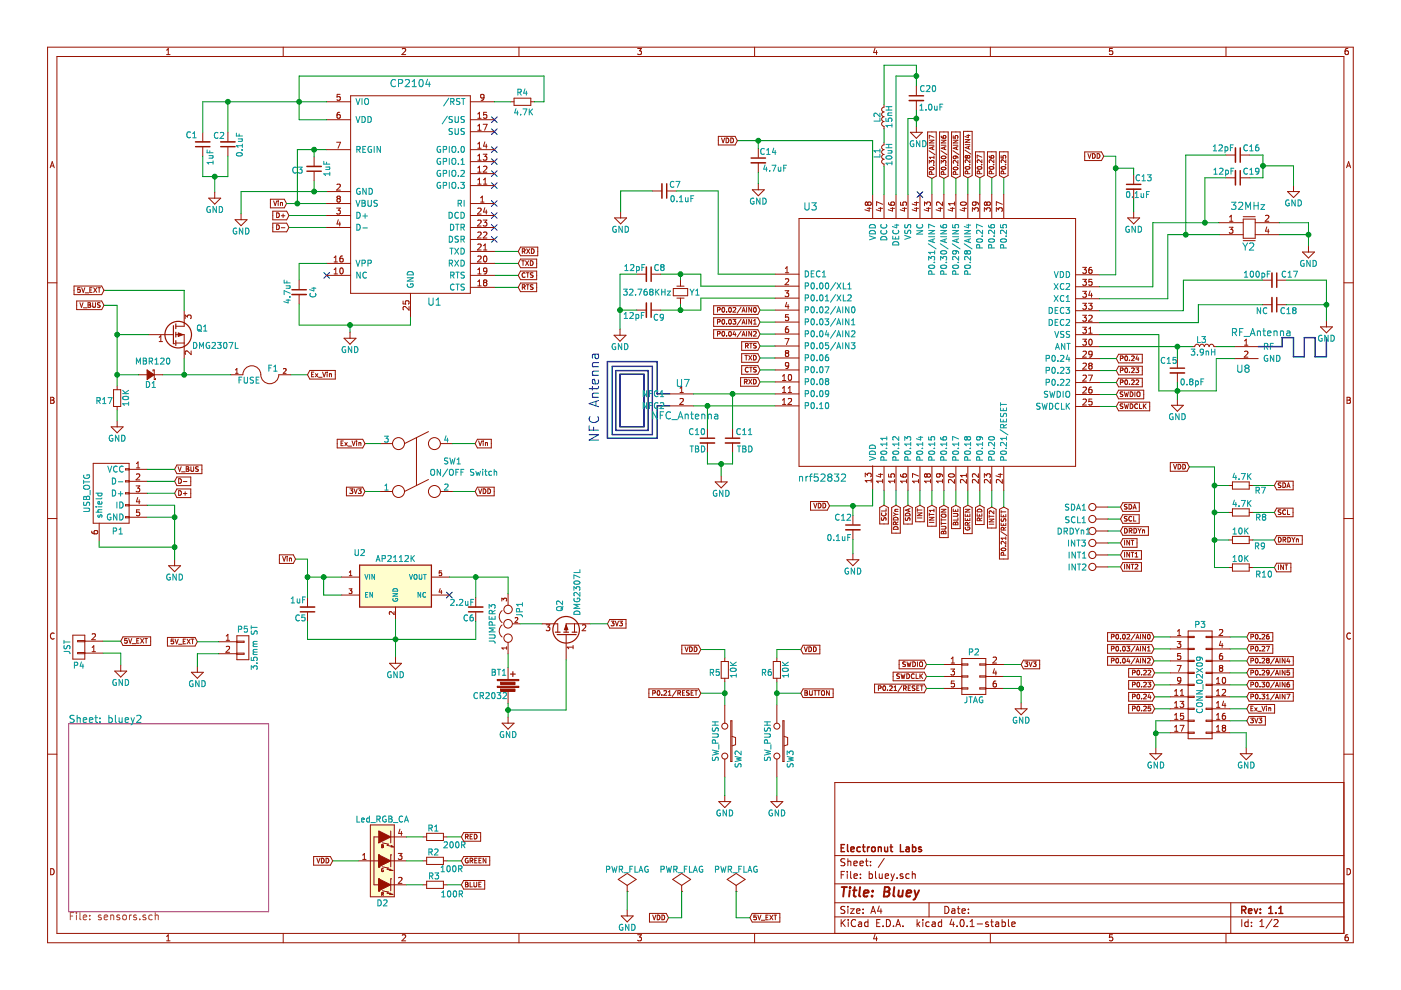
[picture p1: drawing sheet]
EESchema Schematic File Version 2
LIBS:bluey-rescue
LIBS:power
LIBS:device
LIBS:transistors
LIBS:conn
LIBS:linear
LIBS:regul
LIBS:74xx
LIBS:cmos4000
LIBS:adc-dac
LIBS:memory
LIBS:xilinx
LIBS:microcontrollers
LIBS:dsp
LIBS:microchip
LIBS:analog_switches
LIBS:motorola
LIBS:texas
LIBS:intel
LIBS:audio
LIBS:interface
LIBS:digital-audio
LIBS:philips
LIBS:display
LIBS:cypress
LIBS:siliconi
LIBS:opto
LIBS:atmel
LIBS:contrib
LIBS:valves
LIBS:bluey-cache
EELAYER 25 0
EELAYER END
$Descr A4 11693 8268
encoding utf-8
Sheet 1 2
Title "Bluey"
Date ""
Rev "1.1"
Comp "Electronut Labs"
Comment1 ""
Comment2 ""
Comment3 ""
Comment4 ""
$EndDescr
NoConn ~ 4125 1000
NoConn ~ 4125 1450
NoConn ~ 4125 1100
NoConn ~ 4125 1550
NoConn ~ 4125 1700
NoConn ~ 4125 2000
NoConn ~ 4125 1900
NoConn ~ 4125 1800
NoConn ~ 2725 2300
$Comp
L C_Small C4
U 1 1
P 2495 2440
F 0 "C4" V 2615 2390 50  0000 L CNN
F 1 "4.7uF" V 2400 2340 50  0000 L CNN
F 2 "Capacitors_SMD:C_0603" H 2495 2440 50  0001 C CNN
F 3 "" H 2495 2440 50  0000 C CNN
	1    2495 2440
	1    0    0    -1  
$EndComp
$Comp
L GND #PWR01
U 1 1
P 2920 2775
F 0 "#PWR01" H 2920 2525 50  0001 C CNN
F 1 "GND" H 2920 2625 50  0000 C CNN
F 2 "" H 2920 2775 50  0000 C CNN
F 3 "" H 2920 2775 50  0000 C CNN
	1    2920 2775
	1    0    0    -1  
$EndComp
$Comp
L USB_OTG P1
U 1 1
P 925 4120
F 0 "P1" V 1245 4065 50  0000 C CNN
F 1 "USB_OTG" H 925 4320 50  0000 C CNN
F 2 "bluey:Micro_USB_5.9mm" V 875 4020 50  0001 C CNN
F 3 "" V 875 4020 50  0000 C CNN
	1    925  4120
	0    -1   1    0   
$EndComp
Text GLabel 1455 4120 2    39   Input ~ 0
D+
Text GLabel 1455 4020 2    39   Input ~ 0
D-
Wire Wire Line
	825  4520 825  4570
$Comp
L GND #PWR02
U 1 1
P 1455 4675
F 0 "#PWR02" H 1455 4425 50  0001 C CNN
F 1 "GND" H 1455 4525 50  0000 C CNN
F 2 "" H 1455 4675 50  0000 C CNN
F 3 "" H 1455 4675 50  0000 C CNN
	1    1455 4675
	1    0    0    -1  
$EndComp
Wire Wire Line
	1225 4020 1455 4020
Wire Wire Line
	1225 4120 1455 4120
Text GLabel 2410 1900 0    39   Input ~ 0
D-
Text GLabel 2410 1800 0    39   Input ~ 0
D+
Wire Wire Line
	2410 1800 2725 1800
Wire Wire Line
	2410 1900 2725 1900
Text GLabel 2390 1700 0    39   Input ~ 0
Vin
Wire Wire Line
	2390 1700 2725 1700
Wire Wire Line
	4125 2100 4325 2100
Wire Wire Line
	4125 2200 4325 2200
Wire Wire Line
	4125 2300 4325 2300
Wire Wire Line
	4125 2400 4325 2400
Text GLabel 4325 2200 2    39   Input ~ 0
TXD
Text GLabel 4325 2100 2    39   Input ~ 0
RXD
Text GLabel 4325 2400 2    39   Input ~ 0
RTS
Text GLabel 4325 2300 2    39   Input ~ 0
CTS
NoConn ~ 4125 1350
NoConn ~ 4125 1250
$Comp
L FUSE-RESCUE-bluey F1
U 1 1
P 2175 3130
F 0 "F1" H 2275 3180 50  0000 C CNN
F 1 "FUSE" H 2075 3080 50  0000 C CNN
F 2 "bluey:Fuse_PTC" H 2175 3130 50  0001 C CNN
F 3 "" H 2175 3130 50  0000 C CNN
	1    2175 3130
	1    0    0    -1  
$EndComp
Text GLabel 865  2550 0    39   Input ~ 0
V_BUS
Text GLabel 2465 4670 0    39   Input ~ 0
Vin
Wire Wire Line
	2565 4820 2850 4820
$Comp
L C_Small C5
U 1 1
P 2565 5090
F 0 "C5" H 2575 5160 50  0000 L CNN
F 1 "1uF" H 2575 5010 50  0000 L CNN
F 2 "Capacitors_SMD:C_0603" H 2565 5090 50  0001 C CNN
F 3 "" H 2565 5090 50  0000 C CNN
	1    2565 5090
	-1   0    0    1   
$EndComp
Wire Wire Line
	2700 4820 2700 4970
Connection ~ 2700 4820
Wire Wire Line
	2565 4670 2565 4990
$Comp
L C_Small C6
U 1 1
P 3970 5090
F 0 "C6" H 3980 5160 50  0000 L CNN
F 1 "2.2uF" H 3980 5030 50  0000 L CNN
F 2 "Capacitors_SMD:C_0603" H 3970 5090 50  0001 C CNN
F 3 "" H 3970 5090 50  0000 C CNN
	1    3970 5090
	-1   0    0    1   
$EndComp
Wire Wire Line
	3300 5170 3300 5490
Wire Wire Line
	2565 5340 2565 5190
Wire Wire Line
	3970 5340 3970 5190
$Comp
L GND #PWR03
U 1 1
P 3300 5490
F 0 "#PWR03" H 3300 5240 50  0001 C CNN
F 1 "GND" H 3300 5340 50  0000 C CNN
F 2 "" H 3300 5490 50  0000 C CNN
F 3 "" H 3300 5490 50  0000 C CNN
	1    3300 5490
	1    0    0    -1  
$EndComp
NoConn ~ 3750 4970
Text GLabel 3965 4105 2    39   Input ~ 0
VDD
Wire Wire Line
	1455 4220 1455 4675
Wire Wire Line
	1455 4320 1225 4320
Wire Wire Line
	1225 4220 1455 4220
Connection ~ 1455 4320
$Comp
L SW_PUSH SW2
U 1 1
P 6050 6190
F 0 "SW2" H 6200 6300 50  0000 C CNN
F 1 "SW_PUSH" H 6050 6110 50  0000 C CNN
F 2 "bluey:peter-switch" H 6050 6190 50  0001 C CNN
F 3 "" H 6050 6190 50  0000 C CNN
	1    6050 6190
	0    1    1    0   
$EndComp
$Comp
L R_Small R5
U 1 1
P 6050 5595
F 0 "R5" H 6085 5615 50  0000 L CNN
F 1 "10K" V 5980 5520 50  0000 L CNN
F 2 "Resistors_SMD:R_0603" H 6050 5595 50  0001 C CNN
F 3 "" H 6050 5595 50  0000 C CNN
	1    6050 5595
	-1   0    0    1   
$EndComp
Text GLabel 5850 5425 0    39   Input ~ 0
VDD
Text GLabel 5850 5790 0    39   Input ~ 0
P0.21/RESET
Wire Wire Line
	6050 5695 6050 5890
Wire Wire Line
	5850 5425 6050 5425
Wire Wire Line
	6050 5425 6050 5495
$Comp
L GND #PWR04
U 1 1
P 5235 7600
F 0 "#PWR04" H 5235 7350 50  0001 C CNN
F 1 "GND" H 5235 7450 50  0000 C CNN
F 2 "" H 5235 7600 50  0000 C CNN
F 3 "" H 5235 7600 50  0000 C CNN
	1    5235 7600
	1    0    0    -1  
$EndComp
Text GLabel 5580 7665 0    39   Input ~ 0
VDD
Text GLabel 6260 7665 2    39   Input ~ 0
5V_EXT
$Comp
L PWR_FLAG #FLG05
U 1 1
P 5235 7445
F 0 "#FLG05" H 5235 7540 50  0001 C CNN
F 1 "PWR_FLAG" H 5235 7625 50  0000 C CNN
F 2 "" H 5235 7445 50  0000 C CNN
F 3 "" H 5235 7445 50  0000 C CNN
	1    5235 7445
	1    0    0    -1  
$EndComp
$Comp
L PWR_FLAG #FLG06
U 1 1
P 5690 7445
F 0 "#FLG06" H 5690 7540 50  0001 C CNN
F 1 "PWR_FLAG" H 5690 7625 50  0000 C CNN
F 2 "" H 5690 7445 50  0000 C CNN
F 3 "" H 5690 7445 50  0000 C CNN
	1    5690 7445
	1    0    0    -1  
$EndComp
$Comp
L PWR_FLAG #FLG07
U 1 1
P 6145 7445
F 0 "#FLG07" H 6145 7540 50  0001 C CNN
F 1 "PWR_FLAG" H 6145 7625 50  0000 C CNN
F 2 "" H 6145 7445 50  0000 C CNN
F 3 "" H 6145 7445 50  0000 C CNN
	1    6145 7445
	1    0    0    -1  
$EndComp
Wire Wire Line
	6260 7665 6145 7665
Wire Wire Line
	6145 7665 6145 7445
Wire Wire Line
	5690 7445 5690 7665
Wire Wire Line
	5690 7665 5580 7665
Wire Wire Line
	5235 7445 5235 7600
Wire Wire Line
	2480 1250 2725 1250
Wire Wire Line
	825  4570 1455 4570
Connection ~ 1455 4570
$Comp
L GND #PWR08
U 1 1
P 2010 1785
F 0 "#PWR08" H 2010 1535 50  0001 C CNN
F 1 "GND" H 2010 1635 50  0000 C CNN
F 2 "" H 2010 1785 50  0000 C CNN
F 3 "" H 2010 1785 50  0000 C CNN
	1    2010 1785
	1    0    0    -1  
$EndComp
$Comp
L C_Small C2
U 1 1
P 1900 1205
F 0 "C2" H 1925 1130 50  0000 L CNN
F 1 "0.1uF" V 1805 1105 50  0000 L CNN
F 2 "Capacitors_SMD:C_0603" H 1900 1205 50  0001 C CNN
F 3 "" H 1900 1205 50  0000 C CNN
	1    1900 1205
	-1   0    0    1   
$EndComp
$Comp
L C_Small C3
U 1 1
P 2620 1410
F 0 "C3" H 2710 1420 50  0000 L CNN
F 1 "1uF" V 2515 1340 50  0000 L CNN
F 2 "Capacitors_SMD:C_0603" H 2620 1410 50  0001 C CNN
F 3 "" H 2620 1410 50  0000 C CNN
	1    2620 1410
	-1   0    0    1   
$EndComp
Wire Wire Line
	2620 1250 2620 1310
Wire Wire Line
	2620 1600 2620 1510
$Comp
L C_Small C1
U 1 1
P 1690 1205
F 0 "C1" H 1735 1125 50  0000 L CNN
F 1 "1uF" V 1630 1245 50  0000 L CNN
F 2 "Capacitors_SMD:C_0603" H 1690 1205 50  0001 C CNN
F 3 "" H 1690 1205 50  0000 C CNN
	1    1690 1205
	-1   0    0    1   
$EndComp
$Comp
L R_Small R4
U 1 1
P 4360 850
F 0 "R4" V 4285 800 50  0000 L CNN
F 1 "4.7K" V 4450 775 50  0000 L CNN
F 2 "Resistors_SMD:R_0603" H 4360 850 50  0001 C CNN
F 3 "" H 4360 850 50  0000 C CNN
	1    4360 850 
	0    1    1    0   
$EndComp
Wire Wire Line
	2495 635  4540 635 
Wire Wire Line
	2700 4970 2850 4970
$Comp
L AT2112K U2
U 1 1
P 3300 4870
F 0 "U2" H 3000 5120 50  0000 C CNN
F 1 "AP2112K" H 3300 5070 50  0000 C CNN
F 2 "TO_SOT_Packages_SMD:SOT-23-5" H 3300 4970 50  0001 C CIN
F 3 "" H 3300 4870 50  0000 C CNN
	1    3300 4870
	1    0    0    -1  
$EndComp
$Comp
L C_Small C13
U 1 1
P 9465 1560
F 0 "C13" H 9475 1630 50  0000 L CNN
F 1 "0.1uF" H 9395 1490 50  0000 L CNN
F 2 "Capacitors_SMD:C_0402" H 9465 1560 50  0001 C CNN
F 3 "" H 9465 1560 50  0000 C CNN
	1    9465 1560
	1    0    0    -1  
$EndComp
$Comp
L C_Small C12
U 1 1
P 7120 4405
F 0 "C12" H 6965 4485 50  0000 L CNN
F 1 "0.1uF" H 6900 4315 50  0000 L CNN
F 2 "Capacitors_SMD:C_0402" H 7120 4405 50  0001 C CNN
F 3 "" H 7120 4405 50  0000 C CNN
	1    7120 4405
	1    0    0    -1  
$EndComp
$Comp
L C_Small C14
U 1 1
P 6330 1340
F 0 "C14" H 6340 1410 50  0000 L CNN
F 1 "4.7uF" H 6365 1270 50  0000 L CNN
F 2 "Capacitors_SMD:C_0603" H 6330 1340 50  0001 C CNN
F 3 "" H 6330 1340 50  0000 C CNN
	1    6330 1340
	1    0    0    -1  
$EndComp
Text GLabel 8380 4235 3    39   Input ~ 0
P0.21/RESET
$Comp
L L_Small L3
U 1 1
P 10055 2895
F 0 "L3" V 10115 2875 50  0000 L CNN
F 1 "3.9nH" V 10010 2795 50  0000 L CNN
F 2 "bluey:L_0402" H 10055 2895 50  0001 C CNN
F 3 "" H 10055 2895 50  0000 C CNN
	1    10055 2895
	0    -1   -1   0   
$EndComp
$Comp
L C_Small C15
U 1 1
P 9830 3095
F 0 "C15" H 9685 3175 50  0000 L CNN
F 1 "0.8pF" H 9850 2995 50  0000 L CNN
F 2 "Capacitors_SMD:C_0402" H 9830 3095 50  0001 C CNN
F 3 "" H 9830 3095 50  0000 C CNN
	1    9830 3095
	1    0    0    -1  
$EndComp
Wire Wire Line
	8380 4235 8380 4095
$Comp
L C_Small C11
U 1 1
P 6115 3680
F 0 "C11" H 6140 3750 50  0000 L CNN
F 1 "TBD" H 6150 3605 50  0000 L CNN
F 2 "Capacitors_SMD:C_0402" H 6115 3680 50  0001 C CNN
F 3 "" H 6115 3680 50  0000 C CNN
	1    6115 3680
	1    0    0    -1  
$EndComp
$Comp
L C_Small C10
U 1 1
P 5905 3680
F 0 "C10" H 5745 3750 50  0000 L CNN
F 1 "TBD" H 5755 3605 50  0000 L CNN
F 2 "Capacitors_SMD:C_0402" H 5905 3680 50  0001 C CNN
F 3 "" H 5905 3680 50  0000 C CNN
	1    5905 3680
	1    0    0    -1  
$EndComp
Wire Wire Line
	5905 3780 5905 3875
Wire Wire Line
	5905 3875 6115 3875
Wire Wire Line
	6115 3875 6115 3780
Wire Wire Line
	6020 3875 6020 3975
Connection ~ 6020 3875
$Comp
L GND #PWR09
U 1 1
P 6020 3975
F 0 "#PWR09" H 6020 3725 50  0001 C CNN
F 1 "GND" H 6020 3825 50  0000 C CNN
F 2 "" H 6020 3975 50  0000 C CNN
F 3 "" H 6020 3975 50  0000 C CNN
	1    6020 3975
	1    0    0    -1  
$EndComp
$Comp
L Crystal_Small Y1
U 1 1
P 5680 2440
F 0 "Y1" V 5685 2560 50  0000 C CNN
F 1 "32.768KHz" V 5685 2160 50  0000 C CNN
F 2 "bluey:ABS07_crystal" H 5680 2440 50  0001 C CNN
F 3 "" H 5680 2440 50  0000 C CNN
	1    5680 2440
	0    1    1    0   
$EndComp
Wire Wire Line
	5850 2390 6470 2390
Wire Wire Line
	5850 2290 5850 2390
Wire Wire Line
	6470 2490 5850 2490
Wire Wire Line
	5850 2490 5850 2590
Wire Wire Line
	5680 2340 5680 2290
Wire Wire Line
	5515 2290 5850 2290
Wire Wire Line
	5680 2540 5680 2590
Wire Wire Line
	5850 2590 5515 2590
$Comp
L C_Small C8
U 1 1
P 5415 2290
F 0 "C8" V 5365 2330 50  0000 L CNN
F 1 "12pF" V 5365 2080 50  0000 L CNN
F 2 "Capacitors_SMD:C_0402" H 5415 2290 50  0001 C CNN
F 3 "" H 5415 2290 50  0000 C CNN
	1    5415 2290
	0    1    1    0   
$EndComp
$Comp
L C_Small C9
U 1 1
P 5415 2590
F 0 "C9" V 5480 2625 50  0000 L CNN
F 1 "12pF" V 5465 2375 50  0000 L CNN
F 2 "Capacitors_SMD:C_0402" H 5415 2590 50  0001 C CNN
F 3 "" H 5415 2590 50  0000 C CNN
	1    5415 2590
	0    1    1    0   
$EndComp
Connection ~ 5680 2290
Connection ~ 5680 2590
Wire Wire Line
	5315 2290 5175 2290
Wire Wire Line
	5175 2290 5175 2750
Wire Wire Line
	5175 2590 5315 2590
Connection ~ 5175 2590
$Comp
L GND #PWR010
U 1 1
P 5175 2750
F 0 "#PWR010" H 5175 2500 50  0001 C CNN
F 1 "GND" H 5175 2600 50  0000 C CNN
F 2 "" H 5175 2750 50  0000 C CNN
F 3 "" H 5175 2750 50  0000 C CNN
	1    5175 2750
	1    0    0    -1  
$EndComp
$Comp
L C_Small C19
U 1 1
P 10335 1485
F 0 "C19" V 10285 1525 50  0000 L CNN
F 1 "12pF" V 10285 1275 50  0000 L CNN
F 2 "Capacitors_SMD:C_0402" H 10335 1485 50  0001 C CNN
F 3 "" H 10335 1485 50  0000 C CNN
	1    10335 1485
	0    1    1    0   
$EndComp
$Comp
L C_Small C16
U 1 1
P 10335 1295
F 0 "C16" V 10280 1335 50  0000 L CNN
F 1 "12pF" V 10280 1080 50  0000 L CNN
F 2 "Capacitors_SMD:C_0402" H 10335 1295 50  0001 C CNN
F 3 "" H 10335 1295 50  0000 C CNN
	1    10335 1295
	0    1    1    0   
$EndComp
$Comp
L C_Small C17
U 1 1
P 10640 2340
F 0 "C17" V 10595 2395 50  0000 L CNN
F 1 "100pF" V 10595 2080 50  0000 L CNN
F 2 "Capacitors_SMD:C_0402" H 10640 2340 50  0001 C CNN
F 3 "" H 10640 2340 50  0000 C CNN
	1    10640 2340
	0    1    1    0   
$EndComp
$Comp
L C_Small C18
U 1 1
P 10640 2545
F 0 "C18" V 10695 2590 50  0000 L CNN
F 1 "NC" V 10695 2390 50  0000 L CNN
F 2 "Capacitors_SMD:C_0402" H 10640 2545 50  0001 C CNN
F 3 "" H 10640 2545 50  0000 C CNN
	1    10640 2545
	0    1    1    0   
$EndComp
$Comp
L L_Small L1
U 1 1
P 7380 1290
F 0 "L1" V 7440 1235 50  0000 L CNN
F 1 "10uH" V 7340 1195 50  0000 L CNN
F 2 "Inductors_NEOSID:Neosid_Inductor_SM0603CG" H 7380 1290 50  0001 C CNN
F 3 "" H 7380 1290 50  0000 C CNN
	1    7380 1290
	-1   0    0    1   
$EndComp
$Comp
L L_Small L2
U 1 1
P 7380 975
F 0 "L2" V 7440 935 50  0000 L CNN
F 1 "15nH" V 7340 880 50  0000 L CNN
F 2 "bluey:L_0402" H 7380 975 50  0001 C CNN
F 3 "" H 7380 975 50  0000 C CNN
	1    7380 975 
	-1   0    0    1   
$EndComp
$Comp
L C_Small C20
U 1 1
P 7650 820
F 0 "C20" H 7675 895 50  0000 L CNN
F 1 "1.0uF" H 7670 740 50  0000 L CNN
F 2 "Capacitors_SMD:C_0603" H 7650 820 50  0001 C CNN
F 3 "" H 7650 820 50  0000 C CNN
	1    7650 820 
	1    0    0    -1  
$EndComp
$Comp
L C_Small C7
U 1 1
P 5545 1595
F 0 "C7" V 5495 1635 50  0000 L CNN
F 1 "0.1uF" V 5615 1640 50  0000 L CNN
F 2 "Capacitors_SMD:C_0402" H 5545 1595 50  0001 C CNN
F 3 "" H 5545 1595 50  0000 C CNN
	1    5545 1595
	0    1    1    0   
$EndComp
Text GLabel 9320 3395 2    39   Input ~ 0
SWDCLK
Text GLabel 9320 3295 2    39   Input ~ 0
SWDIO
Wire Wire Line
	9180 3295 9320 3295
Wire Wire Line
	9320 3395 9180 3395
Text GLabel 6345 3190 0    39   Input ~ 0
RXD
Wire Wire Line
	6470 3190 6345 3190
Text GLabel 6345 3090 0    39   Input ~ 0
CTS
Text GLabel 6345 2990 0    39   Input ~ 0
TXD
Text GLabel 6345 2890 0    39   Input ~ 0
RTS
Wire Wire Line
	6345 2890 6470 2890
Wire Wire Line
	6345 2990 6470 2990
Wire Wire Line
	6470 3090 6345 3090
$Comp
L Led_RGB_CA D2
U 1 1
P 3190 7190
F 0 "D2" H 3190 7540 50  0000 C CNN
F 1 "Led_RGB_CA" H 3190 6840 50  0000 C CNN
F 2 "bluey:CREE-CA" H 3145 7140 50  0001 C CNN
F 3 "" H 3145 7140 50  0000 C CNN
	1    3190 7190
	-1   0    0    1   
$EndComp
Text GLabel 2775 7190 0    39   Input ~ 0
VDD
Wire Wire Line
	2990 7190 2775 7190
$Comp
L R_Small R1
U 1 1
P 3630 6990
F 0 "R1" V 3705 6955 50  0000 L CNN
F 1 "200R" V 3565 6730 50  0000 L CNN
F 2 "Resistors_SMD:R_0603" H 3630 6990 50  0001 C CNN
F 3 "" H 3630 6990 50  0000 C CNN
	1    3630 6990
	0    -1   -1   0   
$EndComp
Wire Wire Line
	3530 6990 3390 6990
$Comp
L R_Small R2
U 1 1
P 3630 7190
F 0 "R2" V 3705 7155 50  0000 L CNN
F 1 "100R" V 3565 6955 50  0000 L CNN
F 2 "Resistors_SMD:R_0603" H 3630 7190 50  0001 C CNN
F 3 "" H 3630 7190 50  0000 C CNN
	1    3630 7190
	0    -1   -1   0   
$EndComp
$Comp
L R_Small R3
U 1 1
P 3630 7390
F 0 "R3" V 3705 7350 50  0000 L CNN
F 1 "100R" V 3555 7150 50  0000 L CNN
F 2 "Resistors_SMD:R_0603" H 3630 7390 50  0001 C CNN
F 3 "" H 3630 7390 50  0000 C CNN
	1    3630 7390
	0    -1   -1   0   
$EndComp
Wire Wire Line
	3530 7190 3390 7190
Wire Wire Line
	3390 7390 3530 7390
Text GLabel 3850 6990 2    39   Input ~ 0
RED
Wire Wire Line
	3850 6990 3730 6990
Text GLabel 3850 7390 2    39   Input ~ 0
BLUE
Text GLabel 3850 7190 2    39   Input ~ 0
GREEN
Wire Wire Line
	3850 7190 3730 7190
Wire Wire Line
	3850 7390 3730 7390
Text GLabel 8180 4220 3    39   Input ~ 0
RED
Text GLabel 7980 4220 3    39   Input ~ 0
BLUE
Text GLabel 8080 4220 3    39   Input ~ 0
GREEN
Wire Wire Line
	8180 4220 8180 4095
Wire Wire Line
	8080 4095 8080 4220
Wire Wire Line
	7980 4220 7980 4095
Text GLabel 6345 2790 0    39   Input ~ 0
P0.04/AIN2
Text GLabel 6345 2690 0    39   Input ~ 0
P0.03/AIN1
Text GLabel 6345 2590 0    39   Input ~ 0
P0.02/AIN0
Text GLabel 7580 4220 3    39   Input ~ 0
SDA
Text GLabel 7480 4220 3    39   Input ~ 0
DRDYn
Text GLabel 7380 4220 3    39   Input ~ 0
SCL
$Comp
L GND #PWR011
U 1 1
P 6050 6645
F 0 "#PWR011" H 6050 6395 50  0001 C CNN
F 1 "GND" H 6050 6495 50  0000 C CNN
F 2 "" H 6050 6645 50  0000 C CNN
F 3 "" H 6050 6645 50  0000 C CNN
	1    6050 6645
	1    0    0    -1  
$EndComp
Wire Wire Line
	6050 6645 6050 6490
Wire Wire Line
	6050 5790 5850 5790
Connection ~ 6050 5790
$Comp
L SW_PUSH SW3
U 1 1
P 6485 6190
F 0 "SW3" H 6635 6300 50  0000 C CNN
F 1 "SW_PUSH" H 6485 6110 50  0000 C CNN
F 2 "bluey:peter-switch" H 6485 6190 50  0001 C CNN
F 3 "" H 6485 6190 50  0000 C CNN
	1    6485 6190
	0    1    1    0   
$EndComp
$Comp
L R_Small R6
U 1 1
P 6485 5595
F 0 "R6" H 6520 5615 50  0000 L CNN
F 1 "10K" V 6415 5520 50  0000 L CNN
F 2 "Resistors_SMD:R_0603" H 6485 5595 50  0001 C CNN
F 3 "" H 6485 5595 50  0000 C CNN
	1    6485 5595
	-1   0    0    1   
$EndComp
Text GLabel 6685 5425 2    39   Input ~ 0
VDD
Text GLabel 6685 5790 2    39   Input ~ 0
BUTTON
Wire Wire Line
	6485 5695 6485 5890
Wire Wire Line
	6685 5425 6485 5425
Wire Wire Line
	6485 5425 6485 5495
$Comp
L GND #PWR012
U 1 1
P 6485 6645
F 0 "#PWR012" H 6485 6395 50  0001 C CNN
F 1 "GND" H 6485 6495 50  0000 C CNN
F 2 "" H 6485 6645 50  0000 C CNN
F 3 "" H 6485 6645 50  0000 C CNN
	1    6485 6645
	1    0    0    -1  
$EndComp
Wire Wire Line
	6485 6645 6485 6490
Wire Wire Line
	6485 5790 6685 5790
Connection ~ 6485 5790
Text GLabel 7880 4220 3    39   Input ~ 0
BUTTON
Wire Wire Line
	7880 4220 7880 4095
Text GLabel 7680 4220 3    39   Input ~ 0
INT
Text GLabel 7780 4220 3    39   Input ~ 0
INT1
Text GLabel 8280 4235 3    39   Input ~ 0
INT2
Text GLabel 9320 3195 2    39   Input ~ 0
P0.22
Text GLabel 9320 3095 2    39   Input ~ 0
P0.23
Text GLabel 9320 2995 2    39   Input ~ 0
P0.24
Text GLabel 8380 1485 1    39   Input ~ 0
P0.25
Text GLabel 8280 1485 1    39   Input ~ 0
P0.26
Text GLabel 8180 1485 1    39   Input ~ 0
P0.27
Text GLabel 8080 1485 1    39   Input ~ 0
P0.28/AIN4
Text GLabel 7980 1490 1    39   Input ~ 0
P0.29/AIN5
Text GLabel 7880 1490 1    39   Input ~ 0
P0.30/AIN6
Text GLabel 7780 1490 1    39   Input ~ 0
P0.31/AIN7
Text GLabel 9635 5520 0    39   Input ~ 0
P0.04/AIN2
Text GLabel 9635 5420 0    39   Input ~ 0
P0.03/AIN1
Text GLabel 9635 5320 0    39   Input ~ 0
P0.02/AIN0
Text GLabel 9640 5620 0    39   Input ~ 0
P0.22
$Comp
L GND #PWR013
U 1 1
P 9650 6245
F 0 "#PWR013" H 9650 5995 50  0001 C CNN
F 1 "GND" H 9650 6095 50  0000 C CNN
F 2 "" H 9650 6245 50  0000 C CNN
F 3 "" H 9650 6245 50  0000 C CNN
	1    9650 6245
	1    0    0    -1  
$EndComp
$Comp
L GND #PWR014
U 1 1
P 10405 6245
F 0 "#PWR014" H 10405 5995 50  0001 C CNN
F 1 "GND" H 10405 6095 50  0000 C CNN
F 2 "" H 10405 6245 50  0000 C CNN
F 3 "" H 10405 6245 50  0000 C CNN
	1    10405 6245
	1    0    0    -1  
$EndComp
Text GLabel 9640 5820 0    39   Input ~ 0
P0.24
Text GLabel 9640 5720 0    39   Input ~ 0
P0.23
Text GLabel 9640 5920 0    39   Input ~ 0
P0.25
Text GLabel 10410 5320 2    39   Input ~ 0
P0.26
Text GLabel 10410 5420 2    39   Input ~ 0
P0.27
Text GLabel 10410 5520 2    39   Input ~ 0
P0.28/AIN4
Text GLabel 10410 5620 2    39   Input ~ 0
P0.29/AIN5
Text GLabel 10410 5720 2    39   Input ~ 0
P0.30/AIN6
Text GLabel 10410 5820 2    39   Input ~ 0
P0.31/AIN7
Text GLabel 10410 5920 2    39   Input ~ 0
Ex_Vin
Text GLabel 10410 6020 2    39   Input ~ 0
3V3
Wire Wire Line
	9770 5320 9635 5320
Wire Wire Line
	9635 5420 9770 5420
Wire Wire Line
	9770 5520 9635 5520
Wire Wire Line
	9770 5620 9640 5620
Wire Wire Line
	10270 6120 10405 6120
Wire Wire Line
	10405 6120 10405 6245
Wire Wire Line
	10270 6020 10410 6020
Wire Wire Line
	10410 5920 10270 5920
Wire Wire Line
	10410 5820 10270 5820
Wire Wire Line
	10410 5720 10270 5720
Wire Wire Line
	10410 5620 10270 5620
Wire Wire Line
	10410 5520 10270 5520
Wire Wire Line
	10410 5420 10270 5420
Wire Wire Line
	10410 5320 10270 5320
Text GLabel 8525 5550 2    39   Input ~ 0
3V3
Text GLabel 7735 5750 0    39   Input ~ 0
P0.21/RESET
Text GLabel 7735 5650 0    39   Input ~ 0
SWDCLK
Text GLabel 7735 5550 0    39   Input ~ 0
SWDIO
Wire Wire Line
	7880 5550 7735 5550
Wire Wire Line
	7880 5650 7735 5650
Wire Wire Line
	7735 5750 7880 5750
Wire Wire Line
	8380 5550 8525 5550
$Comp
L GND #PWR015
U 1 1
P 8525 5870
F 0 "#PWR015" H 8525 5620 50  0001 C CNN
F 1 "GND" H 8525 5720 50  0000 C CNN
F 2 "" H 8525 5870 50  0000 C CNN
F 3 "" H 8525 5870 50  0000 C CNN
	1    8525 5870
	1    0    0    -1  
$EndComp
Wire Bus Line
	5590 3290 5485 3290
Text Notes 5010 3695 1    79   ~ 0
NFC Antenna
Wire Bus Line
	10705 2820 10800 2820
Wire Bus Line
	10800 2980 10890 2980
Wire Bus Line
	10800 2820 10800 2980
Wire Bus Line
	10890 2820 10980 2820
Wire Bus Line
	10890 2980 10890 2820
Wire Bus Line
	10980 2980 11070 2980
Wire Bus Line
	10980 2820 10980 2980
Wire Bus Line
	11075 2820 11075 2980
Wire Wire Line
	8280 4235 8280 4095
Wire Wire Line
	9320 3195 9180 3195
Wire Wire Line
	9320 3095 9180 3095
Wire Wire Line
	9320 2995 9180 2995
Wire Wire Line
	8380 1485 8380 1625
Wire Wire Line
	8280 1485 8280 1625
Wire Wire Line
	8180 1485 8180 1625
Wire Wire Line
	8080 1485 8080 1625
Wire Wire Line
	7980 1490 7980 1625
Wire Wire Line
	7880 1490 7880 1625
Wire Wire Line
	7780 1490 7780 1625
Wire Wire Line
	7780 4095 7780 4220
Wire Wire Line
	7680 4095 7680 4220
Wire Wire Line
	7580 4095 7580 4220
Wire Wire Line
	7480 4095 7480 4220
Wire Wire Line
	7380 4095 7380 4220
$Comp
L Battery BT1
U 1 1
P 4240 5725
F 0 "BT1" H 4095 5830 50  0000 L CNN
F 1 "CR2032" H 3945 5635 50  0000 L CNN
F 2 "bluey:BT2032" V 4240 5765 50  0001 C CNN
F 3 "" V 4240 5765 50  0000 C CNN
	1    4240 5725
	1    0    0    -1  
$EndComp
$Comp
L GND #PWR016
U 1 1
P 4240 5990
F 0 "#PWR016" H 4240 5740 50  0001 C CNN
F 1 "GND" H 4240 5840 50  0000 C CNN
F 2 "" H 4240 5990 50  0000 C CNN
F 3 "" H 4240 5990 50  0000 C CNN
	1    4240 5990
	1    0    0    -1  
$EndComp
Wire Wire Line
	4240 5875 4240 5990
Wire Wire Line
	2565 5340 3970 5340
Connection ~ 3300 5340
Wire Bus Line
	5590 3390 5485 3390
Wire Bus Line
	5485 3290 5485 3020
Wire Bus Line
	5485 3020 5070 3020
Wire Bus Line
	5070 3020 5070 3660
Wire Bus Line
	5485 3390 5485 3660
Wire Bus Line
	5485 3660 5070 3660
Wire Bus Line
	5110 3060 5445 3060
Wire Bus Line
	5445 3060 5445 3630
Wire Bus Line
	5445 3630 5110 3630
Wire Bus Line
	5110 3630 5110 3060
Wire Bus Line
	5145 3095 5410 3095
Wire Bus Line
	5410 3095 5410 3595
Wire Bus Line
	5410 3595 5140 3595
Wire Bus Line
	5140 3595 5140 3095
Wire Bus Line
	5175 3125 5175 3565
Wire Bus Line
	5175 3565 5375 3565
Wire Bus Line
	5375 3565 5375 3125
Wire Bus Line
	5375 3125 5175 3125
$Sheet
S 570  6045 1670 1570
U 58A18B9B
F0 "bluey2" 60
F1 "sensors.sch" 60
$EndSheet
$Comp
L CP2104 U1
U 1 1
P 3425 1600
F 0 "U1" H 3625 675 60  0000 C CNN
F 1 "CP2104" H 3425 2500 60  0000 C CNN
F 2 "bluey:CP2104_QFN-24_4x4mm" H 3425 1600 60  0001 C CNN
F 3 "" H 3425 1600 60  0000 C CNN
	1    3425 1600
	1    0    0    -1  
$EndComp
Wire Wire Line
	1690 850  2725 850 
Wire Wire Line
	4460 850  4540 850 
Wire Wire Line
	4540 850  4540 635 
Wire Wire Line
	4260 850  4125 850 
Wire Wire Line
	2010 1600 2725 1600
$Comp
L nrf52832 U3
U 1 1
P 7575 3290
F 0 "U3" H 6765 4850 60  0000 C CNN
F 1 "nrf52832" H 6865 2585 60  0000 C CNN
F 2 "bluey:nrf52832" H 7185 3225 60  0001 C CNN
F 3 "" H 7185 3225 60  0000 C CNN
	1    7575 3290
	1    0    0    -1  
$EndComp
Wire Wire Line
	2725 2200 2495 2200
Wire Wire Line
	2495 2200 2495 2340
Wire Wire Line
	2920 2715 2920 2775
Wire Wire Line
	2495 2715 3425 2715
Wire Wire Line
	3425 2715 3425 2650
Wire Wire Line
	2495 2715 2495 2540
Connection ~ 2920 2715
$Comp
L NFC_ U7
U 1 1
P 5790 3340
F 0 "U7" H 5700 3475 60  0000 C CNN
F 1 "NFC_Antenna" H 5720 3205 60  0000 C CNN
F 2 "bluey:nfc" H 5790 3340 60  0001 C CNN
F 3 "" H 5790 3340 60  0000 C CNN
	1    5790 3340
	1    0    0    -1  
$EndComp
$Comp
L RF_Antenna U8
U 1 1
P 10305 2940
F 0 "U8" H 10380 2795 60  0000 C CNN
F 1 "RF_Antenna" H 10530 3100 60  0000 C CNN
F 2 "bluey:Antenna-2.45GHZ_mirror" H 10305 2940 60  0001 C CNN
F 3 "" H 10305 2940 60  0000 C CNN
	1    10305 2940
	1    0    0    -1  
$EndComp
Wire Wire Line
	9770 6120 9650 6120
Wire Wire Line
	9650 6120 9650 6245
Wire Wire Line
	9770 6020 9650 6020
Wire Wire Line
	9650 6020 9650 6125
Connection ~ 9650 6125
Wire Wire Line
	9770 5920 9640 5920
Wire Wire Line
	9770 5820 9640 5820
Wire Wire Line
	9770 5720 9640 5720
$Comp
L crystal Y2
U 1 1
P 10410 1890
F 0 "Y2" H 10425 1715 60  0000 C CNN
F 1 "32MHz" H 10420 2055 60  0000 C CNN
F 2 "bluey:32MHz_crystal" H 10410 1890 60  0001 C CNN
F 3 "" H 10410 1890 60  0000 C CNN
	1    10410 1890
	1    0    0    -1  
$EndComp
Wire Wire Line
	6470 2590 6345 2590
Wire Wire Line
	6470 2690 6345 2690
Wire Wire Line
	6470 2790 6345 2790
Wire Wire Line
	2565 3130 2425 3130
Wire Wire Line
	6155 1175 7285 1175
Wire Wire Line
	6330 1175 6330 1240
$Comp
L GND #PWR017
U 1 1
P 6330 1535
F 0 "#PWR017" H 6330 1285 50  0001 C CNN
F 1 "GND" H 6330 1385 50  0000 C CNN
F 2 "" H 6330 1535 50  0000 C CNN
F 3 "" H 6330 1535 50  0000 C CNN
	1    6330 1535
	1    0    0    -1  
$EndComp
Wire Wire Line
	6330 1535 6330 1440
Text GLabel 6155 1175 0    39   Input ~ 0
VDD
Connection ~ 6330 1175
Wire Wire Line
	7285 1175 7285 1625
Wire Wire Line
	7380 1390 7380 1625
Wire Wire Line
	7380 1190 7380 1075
Wire Wire Line
	7480 635  7480 1625
Wire Wire Line
	7380 545  7380 875 
$Comp
L GND #PWR018
U 1 1
P 7650 1055
F 0 "#PWR018" H 7650 805 50  0001 C CNN
F 1 "GND" H 7665 905 50  0000 C CNN
F 2 "" H 7650 1055 50  0000 C CNN
F 3 "" H 7650 1055 50  0000 C CNN
	1    7650 1055
	1    0    0    -1  
$EndComp
Wire Wire Line
	7380 545  7650 545 
Wire Wire Line
	7650 545  7650 720 
Wire Wire Line
	7480 635  7650 635 
Connection ~ 7650 635 
Wire Wire Line
	7650 920  7650 1055
Wire Wire Line
	7580 1625 7580 990 
Wire Wire Line
	7580 990  7650 990 
Connection ~ 7650 990 
NoConn ~ 7680 1625
Wire Wire Line
	9315 2295 9180 2295
Wire Wire Line
	9315 1305 9315 2295
Wire Wire Line
	9315 1405 9465 1405
Wire Wire Line
	9465 1405 9465 1460
Wire Wire Line
	9315 1305 9215 1305
Connection ~ 9315 1405
Text GLabel 9215 1305 0    39   Input ~ 0
VDD
$Comp
L GND #PWR019
U 1 1
P 9465 1770
F 0 "#PWR019" H 9465 1520 50  0001 C CNN
F 1 "GND" H 9465 1620 50  0000 C CNN
F 2 "" H 9465 1770 50  0000 C CNN
F 3 "" H 9465 1770 50  0000 C CNN
	1    9465 1770
	1    0    0    -1  
$EndComp
Wire Wire Line
	9465 1770 9465 1660
Wire Wire Line
	9625 2395 9180 2395
Wire Wire Line
	9750 2495 9180 2495
$Comp
L GND #PWR020
U 1 1
P 10925 2055
F 0 "#PWR020" H 10925 1805 50  0001 C CNN
F 1 "GND" H 10925 1905 50  0000 C CNN
F 2 "" H 10925 2055 50  0000 C CNN
F 3 "" H 10925 2055 50  0000 C CNN
	1    10925 2055
	1    0    0    -1  
$EndComp
Wire Wire Line
	10540 2340 9880 2340
Wire Wire Line
	9880 2340 9880 2595
Wire Wire Line
	9880 2595 9180 2595
Wire Wire Line
	9180 2695 10005 2695
Wire Wire Line
	10005 2695 10005 2545
Wire Wire Line
	10005 2545 10540 2545
$Comp
L GND #PWR021
U 1 1
P 11075 2680
F 0 "#PWR021" H 11075 2430 50  0001 C CNN
F 1 "GND" H 11075 2530 50  0000 C CNN
F 2 "" H 11075 2680 50  0000 C CNN
F 3 "" H 11075 2680 50  0000 C CNN
	1    11075 2680
	1    0    0    -1  
$EndComp
Wire Wire Line
	11075 2340 11075 2680
Wire Wire Line
	11075 2545 10740 2545
Wire Wire Line
	10740 2340 11075 2340
Connection ~ 11075 2545
Wire Bus Line
	10705 2895 10505 2895
Wire Bus Line
	10705 2895 10705 2820
Wire Wire Line
	10305 2895 10155 2895
$Comp
L GND #PWR022
U 1 1
P 9830 3335
F 0 "#PWR022" H 9830 3085 50  0001 C CNN
F 1 "GND" H 9830 3185 50  0000 C CNN
F 2 "" H 9830 3335 50  0000 C CNN
F 3 "" H 9830 3335 50  0000 C CNN
	1    9830 3335
	1    0    0    -1  
$EndComp
Wire Wire Line
	9830 3195 9830 3335
Wire Wire Line
	9830 2995 9830 2895
Wire Wire Line
	9180 2895 9955 2895
Connection ~ 9830 2895
Wire Wire Line
	9180 2795 9675 2795
Wire Wire Line
	9675 2795 9675 3265
Wire Wire Line
	9675 3265 10155 3265
Connection ~ 9830 3265
Wire Wire Line
	10305 2995 10155 2995
Wire Wire Line
	10155 2995 10155 3265
Wire Wire Line
	7120 4305 7120 4225
Wire Wire Line
	6925 4225 7285 4225
Wire Wire Line
	7285 4225 7285 4090
Text GLabel 6925 4225 0    39   Input ~ 0
VDD
Connection ~ 7120 4225
$Comp
L GND #PWR023
U 1 1
P 7120 4625
F 0 "#PWR023" H 7120 4375 50  0001 C CNN
F 1 "GND" H 7120 4475 50  0000 C CNN
F 2 "" H 7120 4625 50  0000 C CNN
F 3 "" H 7120 4625 50  0000 C CNN
	1    7120 4625
	1    0    0    -1  
$EndComp
Wire Wire Line
	7120 4625 7120 4505
Wire Wire Line
	6470 2290 5995 2290
Wire Wire Line
	5995 2290 5995 1595
$Comp
L GND #PWR024
U 1 1
P 5180 1770
F 0 "#PWR024" H 5180 1520 50  0001 C CNN
F 1 "GND" H 5180 1620 50  0000 C CNN
F 2 "" H 5180 1770 50  0000 C CNN
F 3 "" H 5180 1770 50  0000 C CNN
	1    5180 1770
	1    0    0    -1  
$EndComp
Wire Wire Line
	5180 1595 5180 1770
Wire Wire Line
	5445 1595 5180 1595
Wire Wire Line
	5995 1595 5645 1595
Wire Wire Line
	5790 3290 6470 3290
Wire Wire Line
	5790 3390 6470 3390
Wire Wire Line
	5905 3580 5905 3390
Connection ~ 5905 3390
Wire Wire Line
	6115 3580 6115 3290
Connection ~ 6115 3290
$Comp
L R_Small R7
U 1 1
P 10360 4055
F 0 "R7" V 10405 4170 50  0000 L CNN
F 1 "4.7K" V 10290 3980 50  0000 L CNN
F 2 "Resistors_SMD:R_0603" H 10360 4055 50  0001 C CNN
F 3 "" H 10360 4055 50  0000 C CNN
	1    10360 4055
	0    1    1    0   
$EndComp
$Comp
L R_Small R8
U 1 1
P 10360 4280
F 0 "R8" V 10405 4400 50  0000 L CNN
F 1 "4.7K" V 10290 4205 50  0000 L CNN
F 2 "Resistors_SMD:R_0603" H 10360 4280 50  0001 C CNN
F 3 "" H 10360 4280 50  0000 C CNN
	1    10360 4280
	0    1    1    0   
$EndComp
$Comp
L R_Small R9
U 1 1
P 10360 4510
F 0 "R9" V 10415 4620 50  0000 L CNN
F 1 "10K" V 10290 4435 50  0000 L CNN
F 2 "Resistors_SMD:R_0603" H 10360 4510 50  0001 C CNN
F 3 "" H 10360 4510 50  0000 C CNN
	1    10360 4510
	0    1    1    0   
$EndComp
$Comp
L R_Small R10
U 1 1
P 10360 4740
F 0 "R10" V 10420 4860 50  0000 L CNN
F 1 "10K" V 10290 4665 50  0000 L CNN
F 2 "Resistors_SMD:R_0603" H 10360 4740 50  0001 C CNN
F 3 "" H 10360 4740 50  0000 C CNN
	1    10360 4740
	0    1    1    0   
$EndComp
Text GLabel 10640 4280 2    39   Input ~ 0
SCL
Text GLabel 10640 4510 2    39   Input ~ 0
DRDYn
Text GLabel 10640 4740 2    39   Input ~ 0
INT
Wire Wire Line
	10260 4055 10140 4055
Wire Wire Line
	10460 4055 10640 4055
Wire Wire Line
	10640 4510 10460 4510
Wire Wire Line
	10460 4280 10640 4280
Wire Wire Line
	10640 4740 10460 4740
Text GLabel 9930 3900 0    39   Input ~ 0
VDD
Text GLabel 10640 4055 2    39   Input ~ 0
SDA
Wire Wire Line
	10140 4280 10260 4280
Wire Wire Line
	10140 4510 10260 4510
Wire Wire Line
	10140 3900 9930 3900
Wire Wire Line
	10140 4740 10260 4740
$Comp
L CONN_02X09 P3
U 1 1
P 10020 5720
F 0 "P3" H 10020 6220 50  0000 C CNN
F 1 "CONN_02X09" V 10020 5720 50  0000 C CNN
F 2 "Pin_Headers:Pin_Header_Straight_2x09_Pitch2.54mm" H 10020 4520 50  0001 C CNN
F 3 "" H 10020 4520 50  0000 C CNN
	1    10020 5720
	1    0    0    -1  
$EndComp
$Comp
L CONN_01X02 P4
U 1 1
P 655 5405
F 0 "P4" H 655 5555 50  0000 C CNN
F 1 "JST" V 755 5405 50  0000 C CNN
F 2 "bluey:JST-2-PTH" H 655 5405 50  0001 C CNN
F 3 "" H 655 5405 50  0000 C CNN
	1    655  5405
	-1   0    0    1   
$EndComp
Text GLabel 1005 5355 2    39   Input ~ 0
5V_EXT
$Comp
L GND #PWR025
U 1 1
P 1005 5555
F 0 "#PWR025" H 1005 5305 50  0001 C CNN
F 1 "GND" H 1005 5405 50  0000 C CNN
F 2 "" H 1005 5555 50  0000 C CNN
F 3 "" H 1005 5555 50  0000 C CNN
	1    1005 5555
	1    0    0    -1  
$EndComp
Wire Wire Line
	855  5455 1005 5455
Wire Wire Line
	1005 5455 1005 5555
Wire Wire Line
	855  5355 1005 5355
$Comp
L CONN_01X02 P5
U 1 1
P 2025 5410
F 0 "P5" H 2025 5560 50  0000 C CNN
F 1 "3.5mm ST" V 2125 5410 50  0000 C CNN
F 2 "Terminal_Blocks:TerminalBlock_Pheonix_PT-3.5mm_2pol" H 2025 5410 50  0001 C CNN
F 3 "" H 2025 5410 50  0000 C CNN
	1    2025 5410
	1    0    0    -1  
$EndComp
Text GLabel 1645 5360 0    39   Input ~ 0
5V_EXT
$Comp
L GND #PWR026
U 1 1
P 1645 5565
F 0 "#PWR026" H 1645 5315 50  0001 C CNN
F 1 "GND" H 1645 5415 50  0000 C CNN
F 2 "" H 1645 5565 50  0000 C CNN
F 3 "" H 1645 5565 50  0000 C CNN
	1    1645 5565
	1    0    0    -1  
$EndComp
Wire Wire Line
	1645 5565 1645 5460
Wire Wire Line
	1645 5360 1825 5360
$Comp
L CONN_02X03 P2
U 1 1
P 8130 5650
F 0 "P2" H 8130 5850 50  0000 C CNN
F 1 "JTAG" H 8130 5450 50  0000 C CNN
F 2 "Pin_Headers:Pin_Header_Straight_2x03_Pitch2.54mm" H 8130 4450 50  0001 C CNN
F 3 "" H 8130 4450 50  0000 C CNN
	1    8130 5650
	1    0    0    -1  
$EndComp
Wire Wire Line
	8380 5650 8525 5650
Wire Wire Line
	8525 5650 8525 5870
Wire Wire Line
	8380 5750 8525 5750
Connection ~ 8525 5750
Wire Wire Line
	1645 5460 1825 5460
$Comp
L TEST_1P SDA1
U 1 1
P 9250 4235
F 0 "SDA1" V 9250 4505 50  0000 C CNN
F 1 "TEST_1P" H 9250 4435 50  0001 C CNN
F 2 "ble-tracker:TP" H 9450 4235 50  0001 C CNN
F 3 "" H 9450 4235 50  0000 C CNN
	1    9250 4235
	0    -1   -1   0   
$EndComp
$Comp
L TEST_1P DRDYn1
U 1 1
P 9250 4435
F 0 "DRDYn1" V 9250 4720 50  0000 C CNN
F 1 "TEST_1P" H 9250 4635 50  0001 C CNN
F 2 "ble-tracker:TP" H 9450 4435 50  0001 C CNN
F 3 "" H 9450 4435 50  0000 C CNN
	1    9250 4435
	0    -1   -1   0   
$EndComp
$Comp
L TEST_1P SCL1
U 1 1
P 9250 4335
F 0 "SCL1" V 9245 4605 50  0000 C CNN
F 1 "TEST_1P" H 9250 4535 50  0001 C CNN
F 2 "ble-tracker:TP" H 9450 4335 50  0001 C CNN
F 3 "" H 9450 4335 50  0000 C CNN
	1    9250 4335
	0    -1   -1   0   
$EndComp
$Comp
L TEST_1P INT3
U 1 1
P 9250 4535
F 0 "INT3" V 9250 4795 50  0000 C CNN
F 1 "TEST_1P" H 9250 4735 50  0001 C CNN
F 2 "ble-tracker:TP" H 9450 4535 50  0001 C CNN
F 3 "" H 9450 4535 50  0000 C CNN
	1    9250 4535
	0    -1   -1   0   
$EndComp
$Comp
L TEST_1P INT1
U 1 1
P 9250 4635
F 0 "INT1" V 9250 4890 50  0000 C CNN
F 1 "TEST_1P" H 9250 4835 50  0001 C CNN
F 2 "ble-tracker:TP" H 9450 4635 50  0001 C CNN
F 3 "" H 9450 4635 50  0000 C CNN
	1    9250 4635
	0    -1   -1   0   
$EndComp
$Comp
L TEST_1P INT2
U 1 1
P 9250 4735
F 0 "INT2" V 9250 4990 50  0000 C CNN
F 1 "TEST_1P" H 9250 4935 50  0001 C CNN
F 2 "ble-tracker:TP" H 9450 4735 50  0001 C CNN
F 3 "" H 9450 4735 50  0000 C CNN
	1    9250 4735
	0    -1   -1   0   
$EndComp
Text GLabel 9355 4235 2    39   Input ~ 0
SDA
Text GLabel 9355 4335 2    39   Input ~ 0
SCL
Text GLabel 9355 4435 2    39   Input ~ 0
DRDYn
Text GLabel 9355 4535 2    39   Input ~ 0
INT
Text GLabel 9355 4635 2    39   Input ~ 0
INT1
Text GLabel 9355 4735 2    39   Input ~ 0
INT2
Wire Wire Line
	9355 4735 9250 4735
Wire Wire Line
	9355 4635 9250 4635
Wire Wire Line
	9250 4535 9355 4535
Wire Wire Line
	9355 4435 9250 4435
Wire Wire Line
	9355 4335 9250 4335
Wire Wire Line
	9355 4235 9250 4235
Connection ~ 2620 1250
Wire Wire Line
	2480 1250 2480 1700
Connection ~ 2480 1700
Wire Wire Line
	9625 2395 9625 1860
Wire Wire Line
	9625 1860 10180 1860
Wire Wire Line
	9750 2495 9750 1960
Wire Wire Line
	9750 1960 10180 1960
Wire Wire Line
	10680 1960 10925 1960
Wire Wire Line
	10925 1860 10925 2055
Wire Wire Line
	10680 1860 10925 1860
Connection ~ 10925 1960
$Comp
L GND #PWR027
U 1 1
P 10800 1550
F 0 "#PWR027" H 10800 1300 50  0001 C CNN
F 1 "GND" H 10800 1400 50  0000 C CNN
F 2 "" H 10800 1550 50  0000 C CNN
F 3 "" H 10800 1550 50  0000 C CNN
	1    10800 1550
	1    0    0    -1  
$EndComp
Wire Wire Line
	10060 1485 10235 1485
Wire Wire Line
	9900 1295 10235 1295
Wire Wire Line
	10800 1385 10800 1550
Wire Wire Line
	10435 1295 10545 1295
Wire Wire Line
	10545 1295 10545 1485
Wire Wire Line
	10545 1485 10435 1485
Wire Wire Line
	10800 1385 10545 1385
Connection ~ 10545 1385
Wire Wire Line
	10060 1485 10060 1860
Connection ~ 10060 1860
Wire Wire Line
	9900 1295 9900 1960
Connection ~ 9900 1960
Wire Wire Line
	3750 4820 4240 4820
Wire Wire Line
	3970 4820 3970 4990
$Comp
L JUMPER3 JP1
U 1 1
P 4240 5210
F 0 "JP1" H 4290 5110 50  0000 L CNN
F 1 "JUMPER3" H 4240 5310 50  0000 C BNN
F 2 "bluey:Pin_Header_Straight_1x03_Pitch2.54mm" H 4240 5210 50  0001 C CNN
F 3 "" H 4240 5210 50  0000 C CNN
	1    4240 5210
	0    -1   -1   0   
$EndComp
Wire Wire Line
	4240 5575 4240 5460
Wire Wire Line
	4240 4820 4240 4960
Connection ~ 3970 4820
Connection ~ 2620 1600
Wire Wire Line
	1690 1105 1690 850 
Wire Wire Line
	1900 1105 1900 850 
Wire Wire Line
	2495 1000 2725 1000
Wire Wire Line
	2495 635  2495 1000
Connection ~ 2495 850 
Wire Wire Line
	2010 1600 2010 1785
Wire Wire Line
	1690 1305 1690 1475
Wire Wire Line
	1690 1475 1900 1475
Wire Wire Line
	1900 1475 1900 1305
Connection ~ 1900 850 
Wire Wire Line
	1790 1475 1790 1605
Connection ~ 1790 1475
$Comp
L GND #PWR028
U 1 1
P 1790 1605
F 0 "#PWR028" H 1790 1355 50  0001 C CNN
F 1 "GND" H 1790 1455 50  0000 C CNN
F 2 "" H 1790 1605 50  0000 C CNN
F 3 "" H 1790 1605 50  0000 C CNN
	1    1790 1605
	1    0    0    -1  
$EndComp
Wire Wire Line
	3965 4105 3775 4105
Wire Wire Line
	10140 3900 10140 4740
Connection ~ 10140 4510
Connection ~ 10140 4280
Connection ~ 10140 4055
Wire Wire Line
	1355 3130 1925 3130
$Comp
L GND #PWR029
U 1 1
P 975 3515
F 0 "#PWR029" H 975 3265 50  0001 C CNN
F 1 "GND" H 975 3365 50  0000 C CNN
F 2 "" H 975 3515 50  0000 C CNN
F 3 "" H 975 3515 50  0000 C CNN
	1    975  3515
	1    0    0    -1  
$EndComp
Wire Wire Line
	2565 4670 2465 4670
Connection ~ 2565 4820
Text GLabel 5070 5210 2    39   Input ~ 0
3V3
Text GLabel 3045 4105 0    39   Input ~ 0
3V3
Wire Wire Line
	3175 4105 3045 4105
$Comp
L D_Schottky_Small D1
U 1 1
P 1255 3130
F 0 "D1" H 1205 3210 50  0000 L CNN
F 1 "MBR120" H 1085 3015 50  0000 L CNN
F 2 "bluey:S.Diode" V 1255 3130 50  0001 C CNN
F 3 "" V 1255 3130 50  0000 C CNN
	1    1255 3130
	-1   0    0    1   
$EndComp
$Comp
L R_Small R17
U 1 1
P 975 3325
F 0 "R17" H 1010 3345 50  0000 L CNN
F 1 "10K" V 905 3250 50  0000 L CNN
F 2 "Resistors_SMD:R_0603" H 975 3325 50  0001 C CNN
F 3 "" H 975 3325 50  0000 C CNN
	1    975  3325
	-1   0    0    1   
$EndComp
$Comp
L Q_PMOS_GSD Q1
U 1 1
P 1435 2795
F 0 "Q1" H 1735 2845 50  0000 R CNN
F 1 "DMG2307L" H 1990 2700 50  0000 R CNN
F 2 "TO_SOT_Packages_SMD:SOT-23" H 1635 2895 50  0001 C CNN
F 3 "" H 1435 2795 50  0000 C CNN
	1    1435 2795
	1    0    0    -1  
$EndComp
Wire Wire Line
	865  2550 975  2550
Wire Wire Line
	975  2550 975  3225
Wire Wire Line
	1235 2795 975  2795
Connection ~ 975  2795
Wire Wire Line
	1155 3130 975  3130
Connection ~ 975  3130
Wire Wire Line
	975  3515 975  3425
Wire Wire Line
	1535 2995 1535 3130
Connection ~ 1535 3130
Wire Wire Line
	1535 2425 1535 2595
Wire Wire Line
	865  2425 1535 2425
Text GLabel 865  2425 0    39   Input ~ 0
5V_EXT
$Comp
L Q_PMOS_GSD Q2
U 1 1
P 4725 5310
F 0 "Q2" H 5025 5360 50  0000 R CNN
F 1 "DMG2307L" H 5280 5215 50  0000 R CNN
F 2 "TO_SOT_Packages_SMD:SOT-23" H 4925 5410 50  0001 C CNN
F 3 "" H 4725 5310 50  0000 C CNN
	1    4725 5310
	0    -1   -1   0   
$EndComp
Wire Wire Line
	4340 5210 4525 5210
Wire Wire Line
	4240 5930 4725 5930
Wire Wire Line
	4725 5930 4725 5510
Connection ~ 4240 5930
Wire Wire Line
	5070 5210 4925 5210
$Comp
L Switch_DPST SW1
U 1 1
P 3475 3905
F 0 "SW1" H 3775 3955 50  0000 C CNN
F 1 "ON/OFF Switch" H 3870 3860 50  0000 C CNN
F 2 "bluey:tactile_switch" H 3475 3905 50  0001 C CNN
F 3 "" H 3475 3905 50  0000 C CNN
	1    3475 3905
	1    0    0    -1  
$EndComp
Text GLabel 2565 3130 2    39   Input ~ 0
Ex_Vin
Wire Wire Line
	3175 3705 3045 3705
Text GLabel 3965 3705 2    39   Input ~ 0
Vin
Wire Wire Line
	3775 3705 3965 3705
Text GLabel 3045 3705 0    39   Input ~ 0
Ex_Vin
Text GLabel 1455 3920 2    39   Input ~ 0
V_BUS
Wire Wire Line
	1455 3920 1225 3920
$EndSCHEMATC
